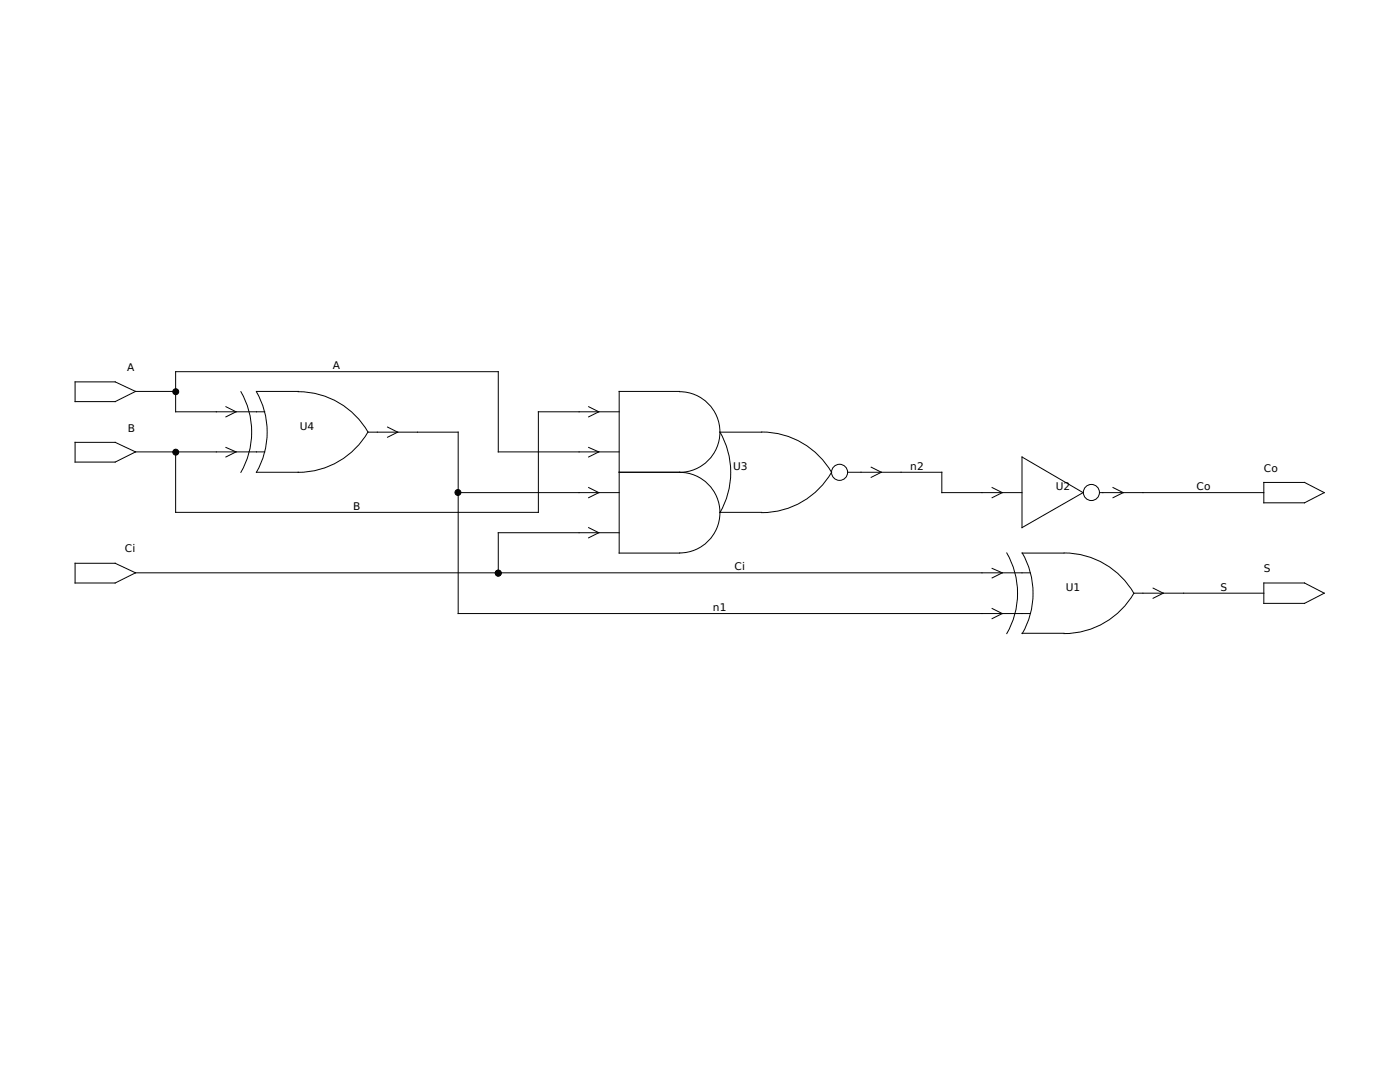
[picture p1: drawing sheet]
<svg xmlns="http://www.w3.org/2000/svg" width="279mm" height="216mm" viewBox="0 0 279 216" stroke-linecap="round" stroke-linejoin="round" font-family="sans-serif">
<g fill="none" stroke="#000" stroke-width=".2">
<path d="M15 76.2h8l4.1 1.9-4.1 2h-8zM27.1 78.1h8M48.1 78.2a16.1 16.1 0 0 1 0 16.1M51.2 78.2a16.1 16.1 0 0 1 0 16.1M51.2 78.1h8.4M59.5 78.2a16.1 16.1 0 0 1 13.9 8 16.1 16.1 0 0 1-13.9 8M135.6 78.2a8 8 0 0 1 8.1 8 8 8 0 0 1-8.1 8 8 8 0 0 1 8.1 8.1 8 8 0 0 1-8.1 8M135.6 78.1h-12v32.3h12M15 88.3h8l4.1 1.9-4.1 2h-8zM27.1 90.2h25.7M45.1 89.3l2 .9-2 1M45.1 81.2l2 1-2 1"/>
<path d="M51.2 94.2h8.4M52.8 82.2h-17.7v-8h64.3v16h24.2M73.4 86.2h18v36.2h114.2M77.3 85.2l2.1 1-2.1 1M91.4 98.3h32.2M117.5 97.3l2 1-2 1M117.5 89.3l2 .9-2 1M117.5 81.2l2 1-2 1M123.6 82.2h-16.2v20h-72.3v-12M123.6 94.2h12M143.6 86.2h8.4a16.1 16.1 0 0 1 13.9 8 16.1 16.1 0 0 1-13.9 8.1M143.7 86.2a16.1 16.1 0 0 1 0 16.1"/>
<path d="M169.2 94.2h18.8v4.1h16M173.9 93.2l2 1-2 1.1M198 97.3l2 1-2 1M204 91.2l12.2 7.1-12.2 7zM219.5 98.3h32.7M222.1 97.3l2.1 1-2.1 1M252.2 96.3h8.2l3.9 2-3.9 2h-8.2zM15 112.4h8l4.1 1.9-4.1 2h-8zM27.1 114.3h178.5M117.5 105.3l2 1-2 1M123.6 106.3h-24.2v8M143.6 102.2h8.4"/>
<path d="M198 113.4l2 .9-2 1M200.9 110.3a16.1 16.1 0 0 1 0 16.1M204 110.4h8.3M204 110.3a16.1 16.1 0 0 1 0 16.1M212.3 110.3a16.1 16.1 0 0 1 14 8.1 16.1 16.1 0 0 1-14 8M226.3 118.4h25.9M230.1 117.3l2.1 1.1-2.1 1M252.2 116.3h8.2l3.9 2.1-3.9 2h-8.2zM198 121.4l2 1-2 1M204 126.4h8.3"/>
<circle cx="167.6" cy="94.2" r="1.61"/>
<circle cx="217.8" cy="98.3" r="1.61"/>
</g>
<g fill="#000" stroke="#000" stroke-width=".2">
<circle cx="35.1" cy="78.2" r=".59"/>
<circle cx="35.1" cy="90.2" r=".59"/>
<circle cx="91.4" cy="98.3" r=".59"/>
<circle cx="99.4" cy="114.4" r=".59"/>
</g>
<g font-size="2.1">
<text x="25.4" y="74">A</text>
<text x="66.4" y="73.7">A</text>
<text x="25.5" y="86.1">B</text>
<text x="59.8" y="85.7">U4</text>
<text x="146.3" y="93.7">U3</text>
<text x="181.6" y="93.7">n2</text>
<text x="252.2" y="94.1">Co</text>
<text x="70.5" y="101.7">B</text>
<text x="210.7" y="97.8">U2</text>
<text x="238.8" y="97.8">Co</text>
<text x="24.9" y="110.2">Ci</text>
<text x="146.6" y="113.8">Ci</text>
<text x="212.7" y="117.9">U1</text>
<text x="243.6" y="117.9">S</text>
<text x="252.2" y="114.2">S</text>
<text x="142.2" y="121.9">n1</text>
</g>
</svg>
